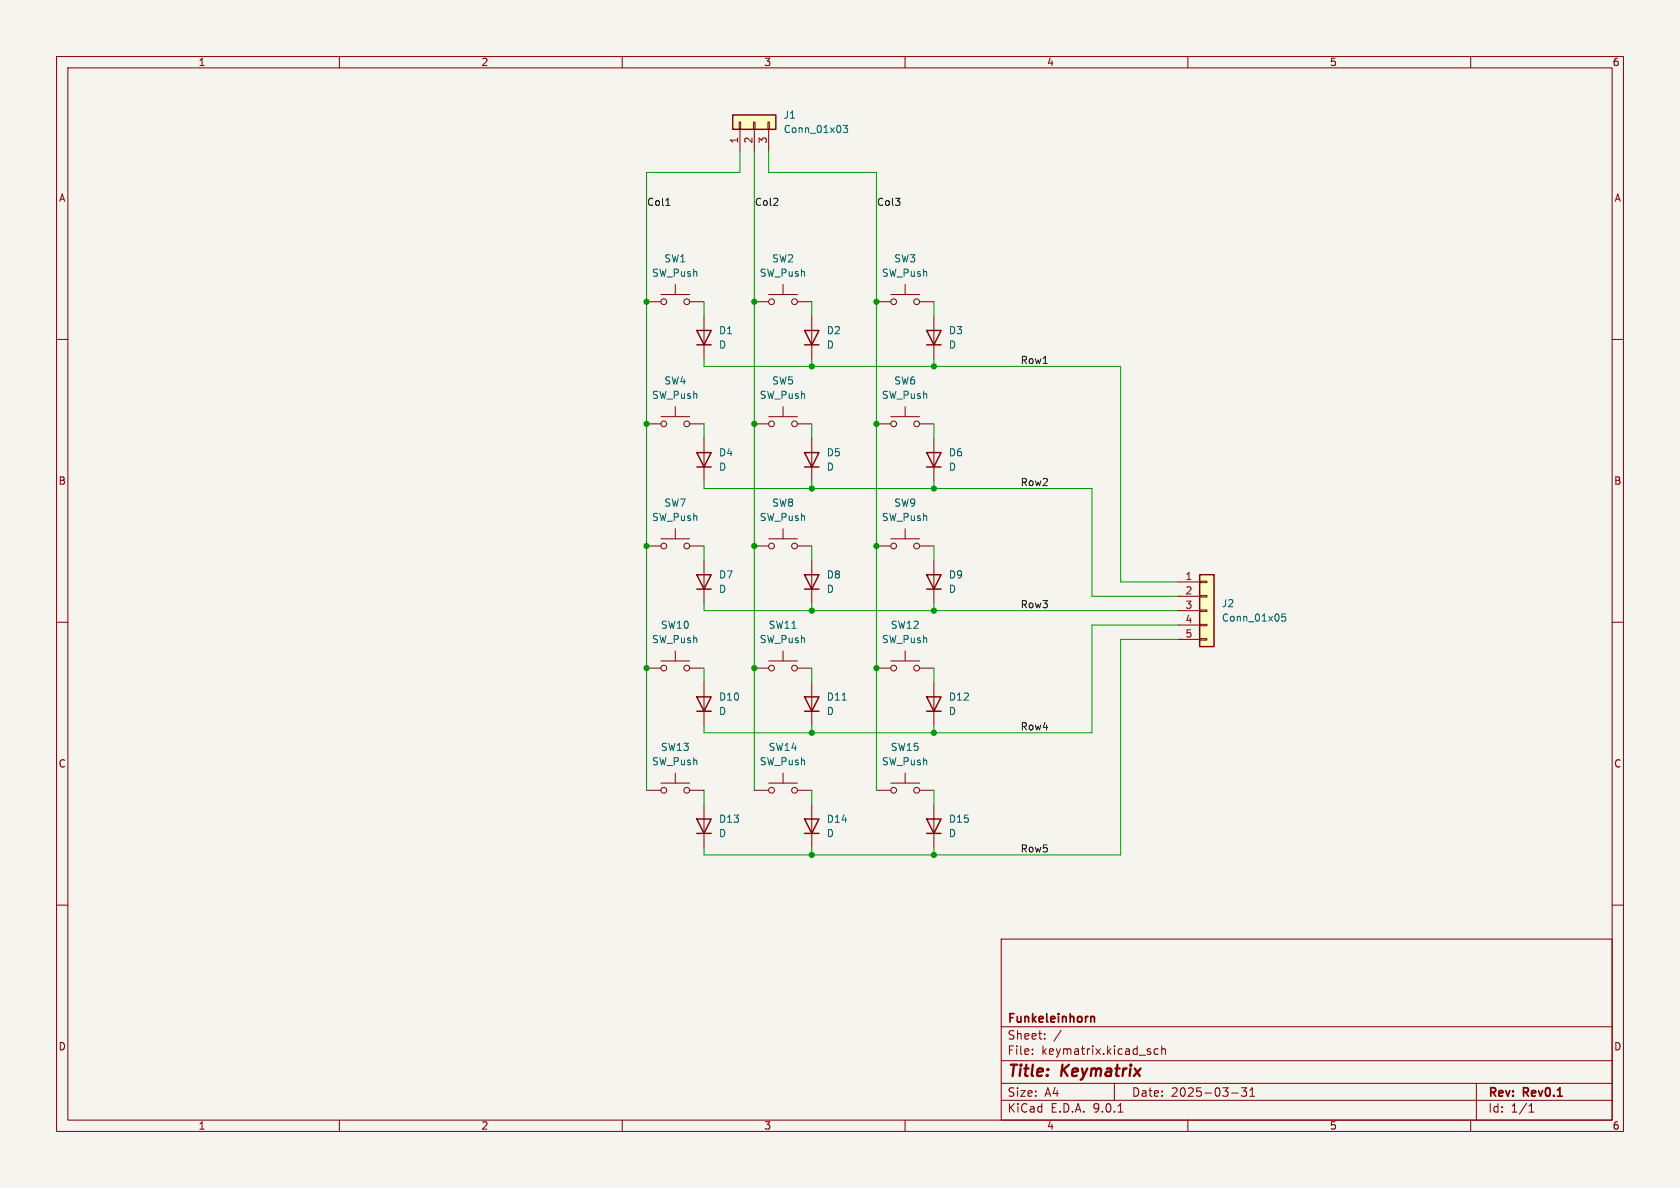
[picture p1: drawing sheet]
<svg xmlns="http://www.w3.org/2000/svg" width="297mm" height="210mm" viewBox="0 0 297 210" stroke-linecap="round" stroke-linejoin="round" font-family="sans-serif">
<path d="M0 0h297v210h-297z" fill="#f5f4ef" stroke="#f5f4ef" stroke-width=".18"/>
<g fill="none" stroke="#840000" stroke-width=".18">
<path d="M10 10h277v190h-277zM12 12h273v186h-273zM60 10v2M110 10v2M160 10v2M210 10v2M260 10v2M124.5 55.9v7.6M143.5 55.9v7.6M165.1 55.9v7.6M10 60h2M114.3 74.9h2.5"/>
<path d="M116.8 73.7h5.1M119.4 71.9v1.8M121.9 74.9h2.6M133.3 74.9h2.6M135.9 73.7h5.1M138.4 71.9v1.8M141 74.9h2.5M154.9 74.9h2.6M157.5 73.7h5.1M160 71.9v1.8M162.6 74.9h2.5M285 60h2"/>
<path d="M143.5 99.1v7.6M10 110h2M285 110h2M114.3 139.7h2.5M116.8 138.4h5.1M119.4 136.7v1.7M121.9 139.7h2.6M124.5 120.7v7.6M133.3 139.7h2.6M135.9 138.4h5.1M138.4 136.7v1.7M141 139.7h2.5"/>
<path d="M143.5 120.7v7.6M154.9 139.7h2.6M157.5 138.4h5.1M160 136.7v1.7M162.6 139.7h2.5M165.1 120.7v7.6M124.5 142.2v7.7M143.5 142.2v7.7M165.1 142.2v7.7M10 160h2M177 166h108v32h-108zM285 160h2"/>
<path d="M60 198v2M110 198v2M160 198v2M177 194.5h108M177 191.5h108M177 187.5h108M177 181.5h108M182.5 186.3v.1M182.5 185.5v.1M184.7 183.6v.1M184.7 182.8v.1M187.6 182.1l-1.3 2"/>
<path d="M197 191.5v3M197.7 196.6h.8M204.7 185.5l-.4-.1-.3 .3v.4l.2 .2h.5M205.4 185.5l.2-.1 .4 .1v.9M205.4 184.9v1.5M210 198v2M217.7 193.2h1.2M219.5 192.3h.9l-.5 .6 .4 .1v.7l-.2 .1h-.4l-.2-.1M221 193.8h.8M221 192.7l.4-.4v1.5M260 198v2M261 191.5v6.5"/>
<path d="M270.3 196.6h.9M270.3 195.5l.4-.4v1.5"/>
<circle cx="117.3" cy="74.9" r=".51"/>
<circle cx="121.4" cy="74.9" r=".51"/>
<circle cx="136.4" cy="74.9" r=".51"/>
<circle cx="140.5" cy="74.9" r=".51"/>
<circle cx="158" cy="74.9" r=".51"/>
<circle cx="162.1" cy="74.9" r=".51"/>
<circle cx="117.3" cy="139.7" r=".51"/>
<circle cx="121.4" cy="139.7" r=".51"/>
<circle cx="136.4" cy="139.7" r=".51"/>
<circle cx="140.5" cy="139.7" r=".51"/>
<circle cx="158" cy="139.7" r=".51"/>
<circle cx="162.1" cy="139.7" r=".51"/>
</g>
<path d="M192.9 179.8h.5l.1 .9" fill="none" stroke="#840000" stroke-width=".3"/>
<g fill="none" stroke="#840000" stroke-width=".25">
<path d="M123.2 58.4h2.5l-1.2 2.6zM142.2 58.4h2.6l-1.3 2.6zM163.8 58.4h2.6l-1.3 2.6zM123.2 61h2.5M142.2 61h2.6M163.8 61h2.6M142.2 101.6h2.6l-1.3 2.5zM142.2 104.1h2.6M123.2 123.2h2.5l-1.2 2.5zM123.2 125.7h2.5M142.2 123.2h2.6l-1.3 2.5zM142.2 125.7h2.6"/>
<path d="M163.8 123.2h2.6l-1.3 2.5zM163.8 125.7h2.6M123.2 144.8h2.5l-1.2 2.5zM123.2 147.3h2.5M142.2 144.8h2.6l-1.3 2.5zM142.2 147.3h2.6M163.8 144.8h2.6l-1.3 2.5zM163.8 147.3h2.6"/>
</g>
<path d="M148.9 123.8h.7" fill="none" stroke="#006464" stroke-width=".18"/>
<path d="M212.1 101.6h2.5v12.7h-2.5z" fill="#ffffc2"/>
<path d="M163.8 101.6h2.6l-1.3 2.5zM163.8 104.1h2.6M212.1 101.6h2.5v12.7h-2.5z" fill="none" stroke="#840000" stroke-width=".25"/>
<g fill="none" stroke="#840000" stroke-width=".18">
<path d="M154.9 53.3h2.6M157.5 52.1h5.1M160 50.3v1.8M162.6 53.3h2.5M165.1 99.1v7.6M208.3 102.9h3.8M208.3 105.4h3.8M208.3 108h3.8M208.3 110.5h3.8M208.3 113h3.8M212.1 102.7h1.3v.3h-1.3zM212.1 105.3h1.3v.2h-1.3z"/>
<path d="M212.1 107.8h1.3v.3h-1.3zM212.1 110.4h1.3v.2h-1.3zM212.1 112.9h1.3v.3h-1.3z"/>
<circle cx="158" cy="53.3" r=".51"/>
<circle cx="162.1" cy="53.3" r=".51"/>
</g>
<path d="M227.3 108.5h-.6l-.1 .6 .2-.1 .4 .1 .1 .2v.4l-.2 .1-.5-.1" fill="none" stroke="#006464" stroke-width=".18"/>
<path d="M129.5 20.3h7.7v2.6h-7.7z" fill="#ffffc2"/>
<path d="M129.5 20.3h7.7v2.6h-7.7zM123.2 80h2.5l-1.2 2.6zM123.2 82.6h2.5M142.2 80h2.6l-1.3 2.6zM142.2 82.6h2.6M163.8 80h2.6l-1.3 2.6zM163.8 82.6h2.6M123.2 101.6h2.5l-1.2 2.5zM123.2 104.1h2.5" fill="none" stroke="#840000" stroke-width=".25"/>
<g fill="none" stroke="#840000" stroke-width=".18">
<path d="M130.7 21.6h.2v1.3h-.2zM130.8 22.9v3.8M133.2 21.6h.3v1.3h-.3zM133.3 22.9v3.8M135.8 21.6h.2v1.3h-.2zM135.9 22.9v3.8M114.3 53.3h2.5M116.8 52.1h5.1M119.4 50.3v1.8M121.9 53.3h2.6M133.3 53.3h2.6M135.9 52.1h5.1"/>
<path d="M138.4 50.3v1.8M141 53.3h2.5M124.5 77.5v7.6M143.5 77.5v7.6M165.1 77.5v7.6M114.3 96.5h2.5M116.8 95.3h5.1M119.4 93.5v1.8M121.9 96.5h2.6M124.5 99.1v7.6M133.3 96.5h2.6M135.9 95.3h5.1"/>
<path d="M138.4 93.5v1.8M141 96.5h2.5M154.9 96.5h2.6M157.5 95.3h5.1M160 93.5v1.8M162.6 96.5h2.5M114.3 118.1h2.5M116.8 116.8h5.1M119.4 115.1v1.7M121.9 118.1h2.6M133.3 118.1h2.6M135.9 116.8h5.1"/>
<path d="M138.4 115.1v1.7M141 118.1h2.5M154.9 118.1h2.6M157.5 116.8h5.1M160 115.1v1.7M162.6 118.1h2.5"/>
<circle cx="117.3" cy="53.3" r=".51"/>
<circle cx="121.4" cy="53.3" r=".51"/>
<circle cx="136.4" cy="53.3" r=".51"/>
<circle cx="140.5" cy="53.3" r=".51"/>
<circle cx="117.3" cy="96.5" r=".51"/>
<circle cx="121.4" cy="96.5" r=".51"/>
<circle cx="136.4" cy="96.5" r=".51"/>
<circle cx="140.5" cy="96.5" r=".51"/>
<circle cx="158" cy="96.5" r=".51"/>
<circle cx="162.1" cy="96.5" r=".51"/>
<circle cx="117.3" cy="118.1" r=".51"/>
<circle cx="121.4" cy="118.1" r=".51"/>
<circle cx="136.4" cy="118.1" r=".51"/>
<circle cx="140.5" cy="118.1" r=".51"/>
<circle cx="158" cy="118.1" r=".51"/>
<circle cx="162.1" cy="118.1" r=".51"/>
</g>
<path d="M149.1 22.2h.7l-.4 .5 .4 .1v.5l-.2 .1-.5-.1" fill="none" stroke="#006464" stroke-width=".18"/>
<path d="M117.7 36.3h.8M184.4 64.3h.8" fill="none" stroke="#0f0f0f" stroke-width=".18"/>
<g fill="none" stroke="#009600" stroke-width=".18">
<path d="M130.8 26.7v3.8h-16.5v109.2M133.3 26.7v113M135.9 26.7v3.8h19v109.2M124.5 53.3v2.6M143.5 53.3v2.6M165.1 53.3v2.6M124.5 63.5v1.3h73.6v38.1h10.2M124.5 74.9v2.6M143.5 63.5v1.3M143.5 74.9v2.6M165.1 63.5v1.3M165.1 74.9v2.6"/>
<path d="M124.5 85.1v1.3h68.5v19h15.3M124.5 96.5v2.6M143.5 85.1v1.3M143.5 96.5v2.6M165.1 85.1v1.3M165.1 96.5v2.6M124.5 106.7v1.3h83.8M124.5 118.1v2.6M143.5 106.7v1.3M143.5 118.1v2.6M165.1 106.7v1.3M165.1 118.1v2.6"/>
<path d="M208.3 110.5h-15.3v19h-68.5v-1.2M208.3 113h-10.2v38.1h-73.6v-1.2M124.5 139.7v2.5M143.5 128.3v1.2M143.5 139.7v2.5M165.1 128.3v1.2M165.1 139.7v2.5M143.5 149.9v1.2M165.1 149.9v1.2"/>
</g>
<g fill="#009600" stroke="#009600" stroke-width=".18">
<circle cx="133.3" cy="53.3" r=".46"/>
<circle cx="114.3" cy="53.3" r=".46"/>
<circle cx="114.3" cy="74.9" r=".46"/>
<circle cx="133.3" cy="74.9" r=".46"/>
<circle cx="165.1" cy="129.5" r=".46"/>
<circle cx="165.1" cy="108" r=".46"/>
<circle cx="143.5" cy="151.1" r=".46"/>
<circle cx="133.3" cy="118.1" r=".46"/>
<circle cx="143.5" cy="129.5" r=".46"/>
<circle cx="165.1" cy="151.1" r=".46"/>
<circle cx="154.9" cy="53.3" r=".46"/>
<circle cx="143.5" cy="108" r=".46"/>
<circle cx="143.5" cy="64.8" r=".46"/>
<circle cx="165.1" cy="64.8" r=".46"/>
<circle cx="154.9" cy="74.9" r=".46"/>
<circle cx="154.9" cy="118.1" r=".46"/>
<circle cx="143.5" cy="86.4" r=".46"/>
<circle cx="165.1" cy="86.4" r=".46"/>
<circle cx="154.9" cy="96.5" r=".46"/>
<circle cx="114.3" cy="118.1" r=".46"/>
<circle cx="114.3" cy="96.5" r=".46"/>
<circle cx="133.3" cy="96.5" r=".46"/>
</g>
<g font-size="2.8" fill="#840000">
<text x="178" y="190.9">Title:</text>
<text x="187.7" y="190.9">Keymatrix</text>
</g>
<g font-size="2.1" fill="#840000">
<text x="178" y="184">Sheet:</text>
<text x="178" y="181.2">Funkeleinhorn</text>
<text x="178" y="186.7">File:</text>
<text x="184.1" y="186.7">keymatrix.kicad_sch</text>
<text x="178" y="196.9">KiCad</text>
<text x="178" y="194.1">Size:</text>
<text x="184.7" y="194.1">A4</text>
<text x="185.7" y="196.9">E.D.A.</text>
<text x="193.3" y="196.9">9.0.1</text>
<text x="200" y="194.1">Date:</text>
<text x="207" y="194.1">2025-03-31</text>
<text x="263" y="194.3">Rev:</text>
<text x="263" y="196.9">Id:</text>
<text x="267.1" y="196.9">1/1</text>
<text x="269.4" y="194.3">Rev0.1</text>
</g>
<g font-size="1.8" fill="#840000">
<text x="35" y="11.9">1</text>
<text x="85" y="11.9">2</text>
<text x="135" y="11.9">3</text>
<text x="185" y="11.9">4</text>
<text x="235" y="11.9">5</text>
<text x="285" y="11.9">6</text>
<text x="10.3" y="35.9">A</text>
<text x="285.3" y="35.9">A</text>
<text x="10.3" y="85.9">B</text>
<text x="285.3" y="85.9">B</text>
<text x="10.3" y="135.9">C</text>
<text x="285.3" y="135.9">C</text>
<text x="10.3" y="185.9">D</text>
<text x="285.3" y="185.9">D</text>
<text x="35" y="199.9">1</text>
<text x="85" y="199.9">2</text>
<text x="135" y="199.9">3</text>
<text x="185" y="199.9">4</text>
<text x="235" y="199.9">5</text>
<text x="285" y="199.9">6</text>
</g>
<g font-size="1.8" fill="#006464">
<text x="138.4" y="21.2">J1</text>
<text x="138.4" y="23.7">Conn_01x03</text>
<text x="117.3" y="46.6">SW1</text>
<text x="136.4" y="46.6">SW2</text>
<text x="158" y="46.6">SW3</text>
<text x="115.2" y="49.1">SW_Push</text>
<text x="134.2" y="49.1">SW_Push</text>
<text x="155.8" y="49.1">SW_Push</text>
<text x="127" y="59.3">D1</text>
<text x="146.1" y="59.3">D2</text>
<text x="167.6" y="59.3">D3</text>
<text x="127" y="61.8">D</text>
<text x="146.1" y="61.8">D</text>
<text x="167.6" y="61.8">D</text>
<text x="115.2" y="70.7">SW_Push</text>
<text x="117.3" y="68.2">SW4</text>
<text x="134.2" y="70.7">SW_Push</text>
<text x="136.4" y="68.2">SW5</text>
<text x="155.8" y="70.7">SW_Push</text>
<text x="158" y="68.2">SW6</text>
<text x="127" y="80.9">D4</text>
<text x="127" y="83.4">D</text>
<text x="146.1" y="80.9">D5</text>
<text x="146.1" y="83.4">D</text>
<text x="167.6" y="80.9">D6</text>
<text x="167.6" y="83.4">D</text>
<text x="117.3" y="89.8">SW7</text>
<text x="136.4" y="89.8">SW8</text>
<text x="158" y="89.8">SW9</text>
<text x="115.2" y="92.3">SW_Push</text>
<text x="134.2" y="92.3">SW_Push</text>
<text x="155.8" y="92.3">SW_Push</text>
<text x="127" y="102.5">D7</text>
<text x="127" y="105">D</text>
<text x="146.1" y="102.5">D8</text>
<text x="146.1" y="105">D</text>
<text x="167.6" y="102.5">D9</text>
<text x="167.6" y="105">D</text>
<text x="215.9" y="107.5">J2</text>
<text x="115.2" y="113.9">SW_Push</text>
<text x="116.7" y="111.4">SW10</text>
<text x="134.2" y="113.9">SW_Push</text>
<text x="135.8" y="111.4">SW11</text>
<text x="155.8" y="113.9">SW_Push</text>
<text x="157.4" y="111.4">SW12</text>
<text x="215.9" y="110.1">Conn_01x05</text>
<text x="127" y="124.1">D10</text>
<text x="146.1" y="124.1">D11</text>
<text x="167.6" y="124.1">D12</text>
<text x="127" y="126.6">D</text>
<text x="146.1" y="126.6">D</text>
<text x="167.6" y="126.6">D</text>
<text x="115.2" y="135.5">SW_Push</text>
<text x="116.7" y="132.9">SW13</text>
<text x="134.2" y="135.5">SW_Push</text>
<text x="135.8" y="132.9">SW14</text>
<text x="155.8" y="135.5">SW_Push</text>
<text x="157.4" y="132.9">SW15</text>
<text x="127" y="145.6">D13</text>
<text x="127" y="148.2">D</text>
<text x="146.1" y="145.6">D14</text>
<text x="146.1" y="148.2">D</text>
<text x="167.6" y="145.6">D15</text>
<text x="167.6" y="148.2">D</text>
</g>
<g font-size="1.8" fill="#a90000">
<text x="130.6" y="25.5" transform="rotate(-90 130.6 25.5)">1</text>
<text x="133.1" y="25.5" transform="rotate(-90 133.1 25.5)">2</text>
<text x="135.6" y="25.5" transform="rotate(-90 135.6 25.5)">3</text>
<text x="209.5" y="102.6">1</text>
<text x="209.5" y="105.2">2</text>
<text x="209.5" y="107.7">3</text>
<text x="209.5" y="110.2">4</text>
<text x="209.5" y="112.8">5</text>
</g>
<g font-size="1.8" fill="#0f0f0f">
<text x="114.3" y="36.5">Col1</text>
<text x="133.3" y="36.5">Col2</text>
<text x="154.9" y="36.5">Col3</text>
<text x="180.3" y="64.4">Row1</text>
<text x="180.3" y="86">Row2</text>
<text x="180.3" y="107.6">Row3</text>
<text x="180.3" y="129.2">Row4</text>
<text x="180.3" y="150.8">Row5</text>
</g>
</svg>
